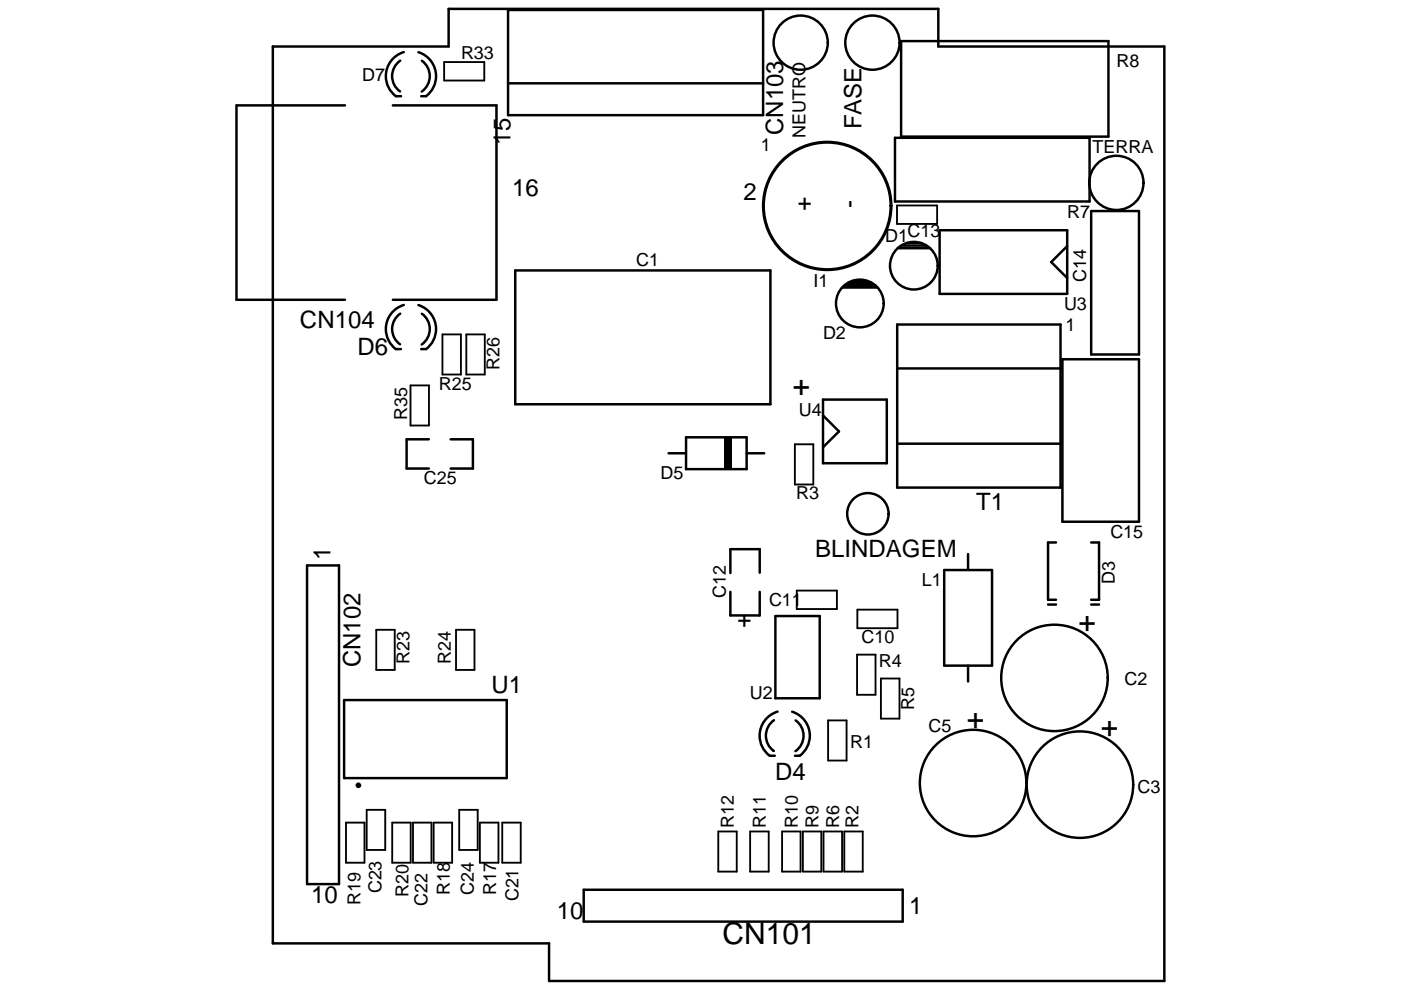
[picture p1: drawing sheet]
<svg xmlns="http://www.w3.org/2000/svg" width="297mm" height="210mm" viewBox="0 0 297 210" stroke-linecap="round" stroke-linejoin="round" font-family="sans-serif">
<g fill="none" stroke="#000" stroke-width=".39">
<path d="M94.2 13.2h8.5v3.9h-8.5zM190.2 43.6h8.5v3.9h-8.5zM93.8 70.9h3.9v8.5h-3.9zM98.9 70.9h3.9v8.5h-3.9zM87 81.7h3.9v8.6h-3.9zM168.5 94.2h3.9v8.6h-3.9zM79.8 133.6h3.9v8.5h-3.9zM96.7 133.6h3.9v8.5h-3.9zM168.9 125.3h8.5v3.9h-8.5zM181.7 138.9h3.9v8.5h-3.9zM181.8 129.3h8.5v3.9h-8.5zM175.6 152.8h3.9v8.5h-3.9z"/>
<path d="M186.8 143.9h3.9v8.5h-3.9zM73.4 174.5h3.9v8.5h-3.9zM77.7 171.8h4v8.5h-4zM83.2 174.5h3.9v8.5h-3.9zM87.6 174.5h3.9v8.5h-3.9zM91.9 174.5h4v8.5h-4zM97.4 171.8h3.9v8.5h-3.9zM101.7 174.5h4v8.5h-4zM106.5 174.5h3.9v8.5h-3.9zM152.3 176.4h3.9v8.5h-3.9zM159 176.4h4v8.5h-4zM165.8 176.4h3.9v8.5h-3.9z"/>
<path d="M170.2 176.4h3.9v8.5h-3.9zM174.6 176.4h3.9v8.5h-3.9zM179 176.4h3.9v8.5h-3.9z"/>
</g>
<g fill="none" stroke="#000" stroke-width=".52">
<path d="M57.8 9.9h37.3v-8h103.8v8h48v198.2h-130.5v-8h-58.6zM84.9 12.9a4 4 0 0 0-.1 6.5M85.6 11a5.3 5.3 0 0 0-3.7 4.2 5.3 5.3 0 0 0 2 5.2h1.1M88.7 11.1a5.3 5.3 0 0 1 1.6 9.3h-1M89.4 12.9a4 4 0 0 1 0 6.5M107.7 2.1h54.1v22.3h-54.1zM107.7 17.7h54.1M191 8.7h44v20.3h-44zM73.1 22.4h-23v41.2h23M83.3 22.4h22v41.2h-22M189.8 29.2h41.2v13.5h-41.2zM109.2 57.4h54.1v28.3h-54.1z"/>
<path d="M180.3 60h4.4M181 59.6h2.7M190.3 52.6h6.9M191.1 52.1h5.3M192.2 51.6h3.2M199.2 48.8h27.1v13.5h-27.1zM226.3 52.2l-3.4 3.4 3.4 3.4M231.3 44.8h10.2v30.4h-10.2zM84.9 66.5a4 4 0 0 0-.1 6.5M85.6 64.7a5.3 5.3 0 0 0-3.7 4.2 5.3 5.3 0 0 0 2 5.2l1.1-.1M88.7 64.7a5.3 5.3 0 0 1 1.6 9.3h-1M89.4 66.5a4 4 0 0 1 0 6.6"/>
<path d="M178.6 61h7.4M179.3 60.6h6.4M179.6 60.3h5.4M190.2 68.8h34.6v34.6h-34.6zM190.2 78.1h34.6M225.3 76.2h16.2v34.5h-16.2zM90.9 93.2h-4.7v6.2h4.7M95.5 93.2h4.8v6.2h-4.8M141.7 96.1h3.8M145.5 92.8h12.8v6.7h-12.8zM158.3 96.1h3.7M174.5 84.8h13.5v13.5h-13.5z"/>
<path d="M174.5 88.1l3.4 3.4-3.4 3.4M190.2 94.1h34.6M65.1 119.9h6.8v67.6h-6.8zM205.2 117.5v3.4M223.9 115.1h-1.7v12.1h1.7M231.3 115.1h1.7v12.1h-1.7M154.9 125.5v5h6.2v-5M161.1 121.5v-5h-6.2v5M164.4 130.7h9.4v17.4h-9.4zM200.2 120.9h10.1v20.3h-10.1zM222.2 128.2h1.7M231.3 128.2h1.7"/>
<path d="M73 148.5h34.4v16.5h-34.4zM164.1 152.8a4 4 0 0 0 0 6.5h-.1M164.9 150.9a5.3 5.3 0 0 0-3.8 4.2 5.3 5.3 0 0 0 2.1 5.2h1.1M168 151a5.3 5.3 0 0 1 3.6 4.1 5.3 5.3 0 0 1-2 5.2h-1.1M168.7 152.8a4 4 0 0 1 0 6.5M205.2 141.2v3.3M123.8 188.7h67.6v6.8h-67.6z"/>
<circle cx="169.8" cy="9.1" r="5.7"/>
<circle cx="185" cy="9" r="5.8"/>
<circle cx="236.7" cy="38.8" r="5.7"/>
<circle cx="193.8" cy="56.4" r="5.1"/>
<circle cx="182.3" cy="64.4" r="5.1"/>
<circle cx="184" cy="109" r="4.4"/>
<circle cx="223.6" cy="143.8" r="11.3"/>
<circle cx="76" cy="166.6" r=".34"/>
<circle cx="206.3" cy="166.1" r="11.3"/>
<circle cx="229" cy="166.4" r="11.3"/>
</g>
<path d="M153.6 92.8h1.7v6.7h-1.7z" fill="#000"/>
<circle cx="175.4" cy="43.7" r="13.5" fill="none" stroke="#000" stroke-width=".66"/>
<g font-size="6.4">
<text x="171.8" y="80.4" transform="rotate(180 171.8 80.4)">+</text>
<text x="228.6" y="134">+</text>
<text x="205" y="154.6">+</text>
<text x="233.4" y="156.3">+</text>
<text x="153.2" y="200.3">CN101</text>
</g>
<g font-size="5.1">
<text x="166" y="28.7" transform="rotate(-90 166 28.7)">CN103</text>
<text x="182.6" y="27.4" transform="rotate(-90 182.6 27.4)">FASE</text>
<text x="108.2" y="30.7" transform="rotate(-90 108.2 30.7)">15</text>
<text x="108.6" y="41.5">16</text>
<text x="172.1" y="41.8" transform="rotate(180 172.1 41.8)">+</text>
<text x="157.6" y="42.5">2</text>
<text x="178.9" y="42.5" transform="rotate(90 178.9 42.5)">-</text>
<text x="63.6" y="69.6">CN104</text>
<text x="75.8" y="75.3">D6</text>
<text x="207" y="108.1">T1</text>
<text x="70" y="118.9" transform="rotate(-90 70 118.9)">1</text>
<text x="172.8" y="118.2">BLINDAGEM</text>
<text x="159.3" y="130.3" transform="rotate(180 159.3 130.3)">+</text>
<text x="76.5" y="141.5" transform="rotate(-90 76.5 141.5)">CN102</text>
<text x="104.2" y="146.9">U1</text>
<text x="164.4" y="165.5">D4</text>
<text x="66" y="191.5">10</text>
<text x="118.1" y="194.8">10</text>
<text x="192.8" y="193.9">1</text>
</g>
<g font-size="3.8">
<text x="76.8" y="17.2">D7</text>
<text x="97.7" y="12.4">R33</text>
<text x="236.7" y="14.1">R8</text>
<text x="170.8" y="29.3" transform="rotate(-90 170.8 29.3)">NEUTRO</text>
<text x="161.3" y="32">1</text>
<text x="231.6" y="32.4">TERRA</text>
<text x="226.3" y="46.1">R7</text>
<text x="187.7" y="51.3">D1</text>
<text x="192.4" y="50.3">C13</text>
<text x="134.9" y="56.5">C1</text>
<text x="230.3" y="59.8" transform="rotate(-90 230.3 59.8)">C14</text>
<text x="172.5" y="60.8">I1</text>
<text x="225.6" y="65.7">U3</text>
<text x="174.5" y="71.9">D2</text>
<text x="225.9" y="70.2">1</text>
<text x="93.1" y="82.6">R25</text>
<text x="105.9" y="78.6" transform="rotate(-90 105.9 78.6)">R26</text>
<text x="86.3" y="89" transform="rotate(-90 86.3 89)">R35</text>
<text x="169.4" y="88.2">U4</text>
<text x="140.1" y="101.6">D5</text>
<text x="89.9" y="102.7">C25</text>
<text x="168.8" y="105.9">R3</text>
<text x="235.4" y="114">C15</text>
<text x="195.5" y="124.3">L1</text>
<text x="236.4" y="124" transform="rotate(-90 236.4 124)">D3</text>
<text x="153.9" y="126.9" transform="rotate(-90 153.9 126.9)">C12</text>
<text x="163" y="128.6">C11</text>
<text x="182.7" y="136.4">C10</text>
<text x="86.8" y="140.9" transform="rotate(-90 86.8 140.9)">R23</text>
<text x="95.6" y="140.9" transform="rotate(-90 95.6 140.9)">R24</text>
<text x="186.3" y="141.5">R4</text>
<text x="159" y="148.3">U2</text>
<text x="238.4" y="145.2">C2</text>
<text x="193.8" y="150.5" transform="rotate(-90 193.8 150.5)">R5</text>
<text x="196.9" y="155.3">C5</text>
<text x="180.3" y="158.7">R1</text>
<text x="241.1" y="168.1">C3</text>
<text x="155.6" y="175.6" transform="rotate(-90 155.6 175.6)">R12</text>
<text x="162.4" y="175.6" transform="rotate(-90 162.4 175.6)">R11</text>
<text x="169.1" y="175.6" transform="rotate(-90 169.1 175.6)">R10</text>
<text x="173.5" y="175.6" transform="rotate(-90 173.5 175.6)">R9</text>
<text x="177.9" y="175.6" transform="rotate(-90 177.9 175.6)">R6</text>
<text x="182" y="175.6" transform="rotate(-90 182 175.6)">R2</text>
<text x="76.5" y="191.9" transform="rotate(-90 76.5 191.9)">R19</text>
<text x="80.9" y="189.5" transform="rotate(-90 80.9 189.5)">C23</text>
<text x="86.6" y="190.2" transform="rotate(-90 86.6 190.2)">R20</text>
<text x="95.4" y="189.8" transform="rotate(-90 95.4 189.8)">R18</text>
<text x="100.5" y="189.8" transform="rotate(-90 100.5 189.8)">C24</text>
<text x="105.2" y="189.8" transform="rotate(-90 105.2 189.8)">R17</text>
<text x="109.9" y="191.2" transform="rotate(-90 109.9 191.2)">C21</text>
<text x="90.7" y="192.2" transform="rotate(-90 90.7 192.2)">C22</text>
</g>
</svg>
